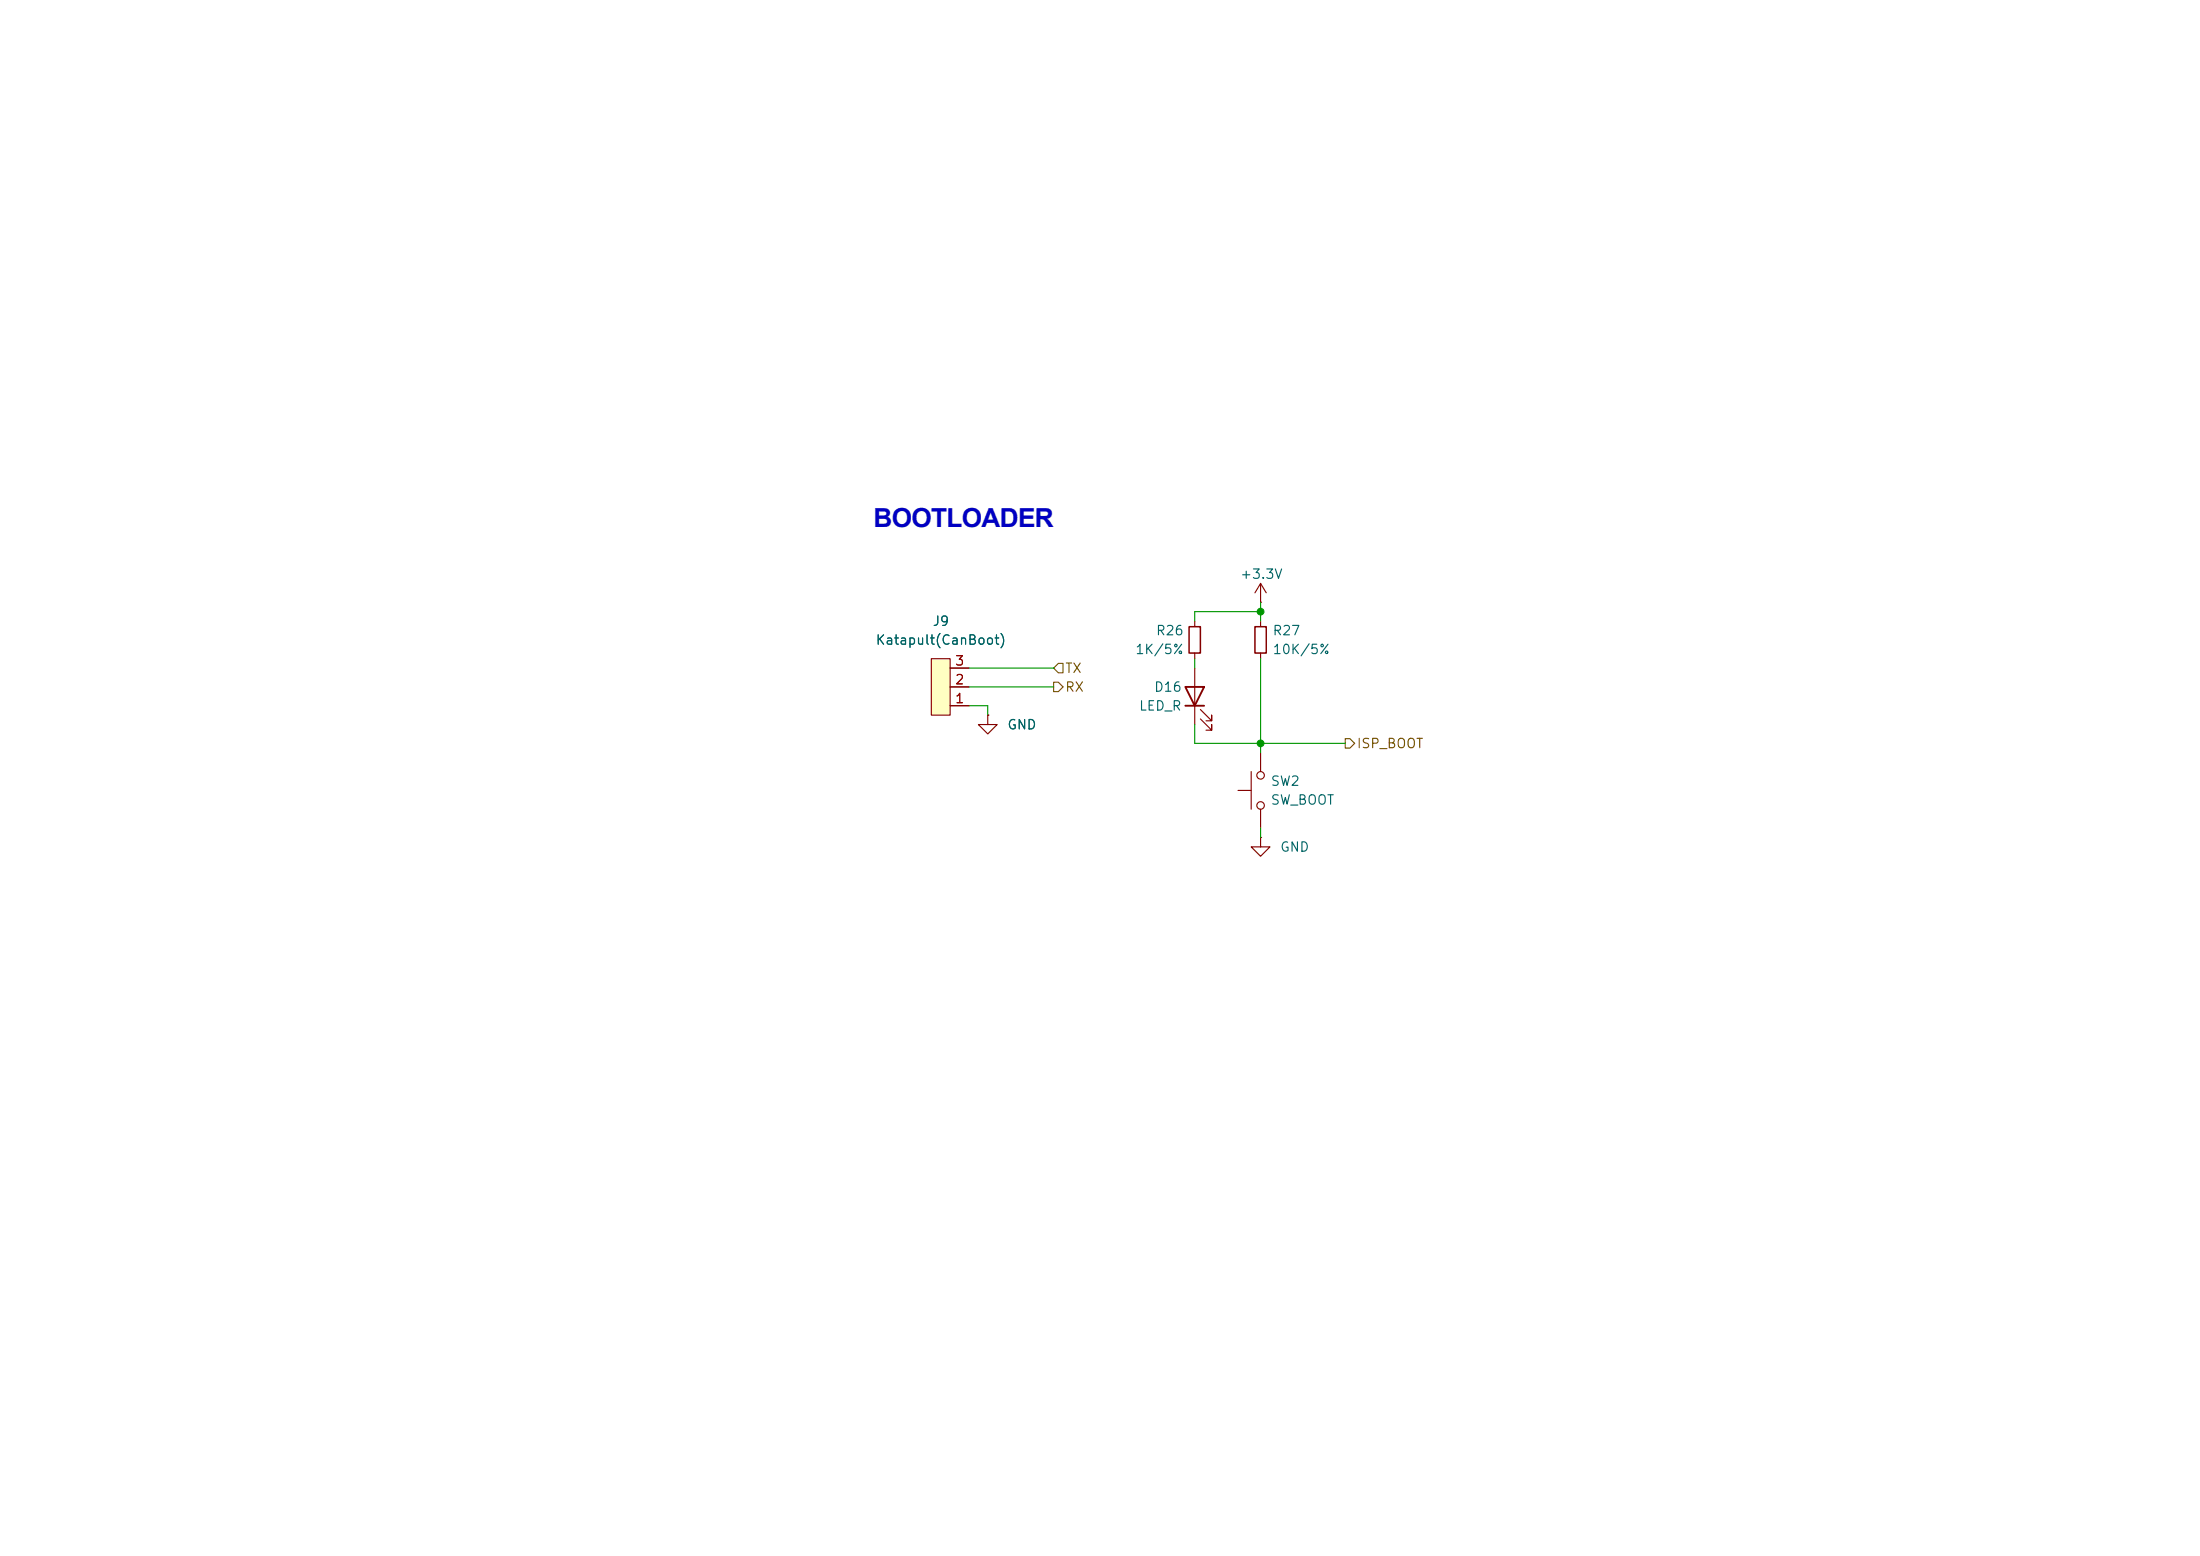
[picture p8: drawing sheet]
<svg xmlns="http://www.w3.org/2000/svg" width="297mm" height="210mm" viewBox="0 0 297 210" stroke-linecap="round" stroke-linejoin="round" font-family="sans-serif">
<g fill="none" stroke="#840000" stroke-width=".15">
<path d="M170.2 78.7l.7 1.3M170.2 78.7l-.8 1.3M170.2 78.7v2.6M133.3 96.5v1.3h1.3l-1.3 1.3-1.2-1.3h1.2M133.3 96.5h.1M161.3 83.8v.8M161.3 88.1v.8M161.3 90.2v7.6M162.1 97l1.5 1.6v-.8v.8h-.8M162.1 95.8l1.5 1.5v-.8v.8h-.8M170.2 81.3h.1M170.2 83.8v.8"/>
<path d="M170.2 88.1v.8M167.1 106.7h1.8M168.9 104.1v5.1M170.2 113v1.3h-1.3l1.3 1.3 1.2-1.3h-1.2M170.2 113h.1M170.2 101.6v2.5M170.2 109.2v2.6"/>
<circle cx="170.2" cy="108.7" r=".51"/>
<circle cx="170.2" cy="104.6" r=".51"/>
</g>
<path d="M160.5 84.6h1.6v3.5h-1.6zM169.4 84.6h1.5v3.5h-1.5z" fill="none" stroke="#840000" stroke-width=".2"/>
<path d="M160 92.7h2.6l-1.3 2.6zM160 95.3h2.6" fill="none" stroke="#840000" stroke-width=".25"/>
<path d="M125.7 88.9h2.6v7.6h-2.6z" fill="#ffffc2"/>
<path d="M125.7 88.9h2.6v7.6h-2.6zM128.3 95.3h2.5M128.3 92.7h2.5M128.3 90.2h2.5M133.3 96.5h.1" fill="none" stroke="#840000" stroke-width=".15"/>
<path d="M142.2 92.1h.7l.6 .6-.6 .6h-.7zM142.9 89.5h.6v1.3h-.6l-.7-.6zM181.6 99.7h.6l.7 .6-.7 .7h-.6z" fill="none" stroke="#725600" stroke-width=".15"/>
<path d="M130.8 95.3h2.5v1.2M130.8 90.2h11.4M130.8 92.7h11.4M161.3 88.9v1.3M161.3 97.8v2.5h20.3M170.2 81.3v2.5M170.2 88.9v12.7M170.2 82.6h-8.9v1.2M170.2 111.8v1.2" fill="none" stroke="#009600" stroke-width=".15"/>
<g fill="#009600" stroke="#009600" stroke-width=".14">
<circle cx="170.2" cy="82.6" r=".46"/>
<circle cx="170.2" cy="100.3" r=".46"/>
</g>
<text font-size="3.5" fill="#0000c2" x="117.9" y="71.2">BOOTLOADER</text>
<g font-size="1.3" fill="#006464">
<text x="167.3" y="78.4">+3.3V</text>
<text x="118.1" y="87.3">Katapult(CanBoot)</text>
<text x="125.8" y="84.8">J9</text>
<text x="153.2" y="88.6">1K/5%</text>
<text x="156" y="86.1">R26</text>
<text x="171.7" y="86.1">R27</text>
<text x="171.7" y="88.6">10K/5%</text>
<text x="155.7" y="93.7">D16</text>
<text x="135.9" y="98.8">GND</text>
<text x="153.7" y="96.2">LED_R</text>
<text x="171.5" y="106.4">SW2</text>
<text x="171.5" y="108.9">SW_BOOT</text>
<text x="172.7" y="115.3">GND</text>
</g>
<g font-size="1.3" fill="#a90000">
<text x="128.8" y="95.2">1</text>
<text x="128.8" y="92.7">2</text>
<text x="128.8" y="90.1">3</text>
</g>
<g font-size="1.3" fill="#725600">
<text x="143.7" y="93.7">RX</text>
<text x="143.7" y="91.1">TX</text>
<text x="183.1" y="101.3">ISP_BOOT</text>
</g>
</svg>
